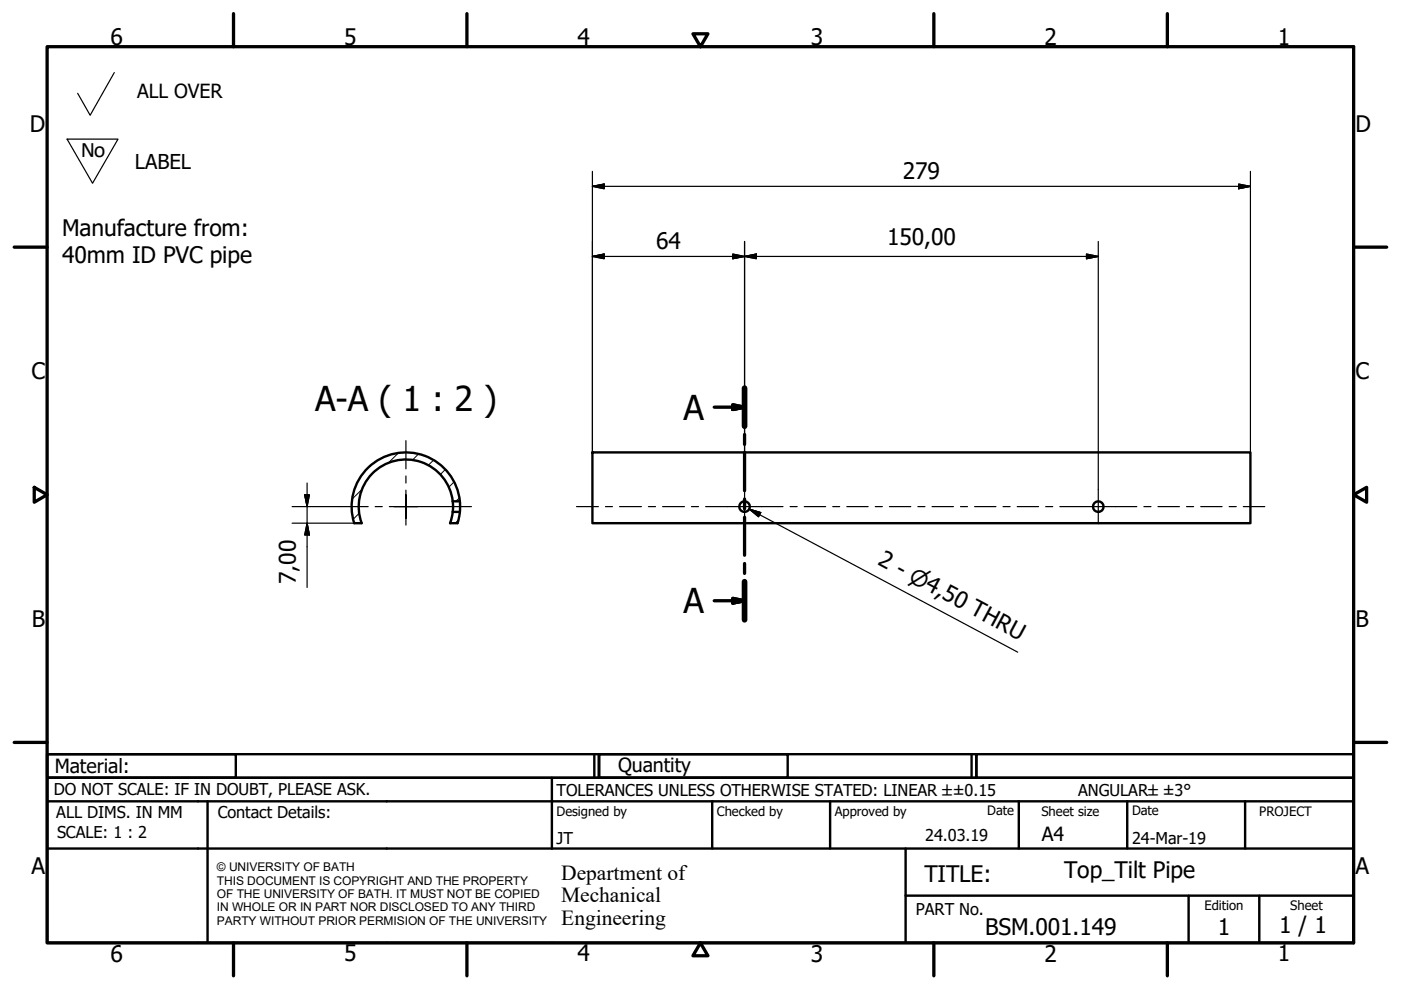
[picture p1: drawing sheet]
<svg xmlns="http://www.w3.org/2000/svg" width="297mm" height="210mm" viewBox="0 0 297 210" stroke-linecap="round" stroke-linejoin="round" font-family="sans-serif">
<!-- layer: Hatch (ISO) -->
<path d="M84.4 96.1l-2.1 2.1M88.7 96.3l-1.3 1.3M91.9 97.6l-1.1 1.1M94.4 99.6l-1.1 1M76.2 108.8l-1.3 1.3M76.8 103.7l-2.1 2.1M96.3 102.2l-1.2 1.1M97.2 110.3l-.7 .6M97.4 105.6l-.8 .7" fill="none" stroke="#000" stroke-width=".21"/>
<!-- layer: Visible (ISO) -->
<g fill="none" stroke="#000" stroke-width=".51">
<path d="M125.6 95.9h139.5v15h-139.5zM96 108.6l-.6 2.3h1.6l.5-2.3M96 106.3v2.2M96 108.5h1.5M96 106.3h1.5M97.5 106.3v2.2M97.5 106.3a11.5 11.5 0 0 0-13.8-10.1 11.5 11.5 0 0 0-8.6 14.7h1.6a10 10 0 0 1 7-13.2 10 10 0 0 1 12.3 8.6"/>
<circle cx="157.9" cy="107.4" r="1.12"/>
<circle cx="232.9" cy="107.4" r="1.12"/>
</g>
<!-- layer: Section Line (ISO) -->
<path d="M151.4 86.3h6.5M155.4 85.8l2.5 .5-2.5 .5zM157.9 82.3v8.1M157.9 92.1v2.1M157.9 96v8M157.9 105.8v2.1M157.9 109.7v8M157.9 119.5v2.1M151.4 127.4h6.5M155.4 126.9l2.5 .5-2.5 .5zM157.9 123.3v8.1" fill="none" stroke="#000" stroke-width=".7"/>
<path d="M157.9 82.3v8.1M157.9 123.3v8.1" fill="none" stroke="#000" stroke-width="1.2"/>
<path d="M155.4 86.8l2.5-.5zM155.4 85.8l2.5 .5-2.5 .5zM155.4 127.9l2.5-.5zM155.4 126.9l2.5 .5-2.5 .5z" fill="#000" stroke="#000" stroke-width=".7"/>
<!-- layer: Border (ISO) -->
<g fill="none" stroke="#000" stroke-width=".7">
<path d="M10 9.9h277v190h-277zM49.5 2.9v7M99 2.9v7M146.9 7.2h3.2l-1.6 2.7zM198 2.9v7M247.5 2.9v7M3 52.4h7M287 52.4h7M7.3 103.3l2.7 1.6-2.7 1.6zM287 104.9l2.8-1.6v3.2zM3 157.4h7M287 157.4h7"/>
<path d="M49.5 199.9v7M99 199.9v7M148.5 199.9l1.6 2.7h-3.2zM198 199.9v7M247.5 199.9v7"/>
</g>
<!-- layer: Title (ISO) -->
<g fill="none" stroke="#000" stroke-width=".51">
<path d="M10 159.9h40v5h-40zM10 159.9h117v5h-117zM126 159.9v5M127 159.9h40v5h-40zM127 159.9h80v5h-80zM206 159.9v5M207 159.9h80v5h-80zM10 169.9v-5h277v5M10 169.9h277v30h-277zM10 179.9h277M44 169.9v30M117 164.9v15"/>
<path d="M151 169.9v10M176 169.9v10M192 179.9v20M216 169.9v10M239 169.9v10M264 169.9v10M192 189.9h95M252 189.9v10M267 189.9v10"/>
</g>
<!-- layer: Sketch Geometry (ISO) -->
<path d="M24.2 15.4l-5.1 9-2.6-4.6M14.2 29.5h10.8l-5.4 9.4z" fill="none" stroke="#000" stroke-width=".25"/>
<!-- layer: Center Mark (ISO) -->
<path d="M86.1 93.4v6M72.1 107.4h6M79.5 107.4h1.5M82.5 107.4h3.6h-2.6M86.1 103.9v3.5v-2.5M86.1 109.9v-2.5v3.9M86.1 100.9v1.5M88.6 107.4h-2.5h13.8M157.9 103.8v7.3M232.9 103.8v7.3" fill="none" stroke="#000" stroke-width=".25"/>
<!-- layer: Centerline (ISO) -->
<g fill="none" stroke="#000" stroke-width=".25">
<path d="M122.2 107.4h4.7M128.4 107.4h1.5M131.4 107.4h4.6M137.5 107.4h1.5M140.5 107.4h4.6M146.6 107.4h1.5M149.6 107.4h16.4M167.5 107.4h1.5M170.5 107.4h4.5M176.6 107.4h1.4M179.5 107.4h4.6M185.6 107.4h1.5"/>
<path d="M188.6 107.4h4.5M194.6 107.4h1.5M197.6 107.4h4.5M203.6 107.4h1.5M206.6 107.4h4.6M212.7 107.4h1.5M215.7 107.4h4.5M221.7 107.4h1.5M224.7 107.4h16.3M242.5 107.4h1.5M245.5 107.4h4.6M251.6 107.4h1.5"/>
<path d="M254.6 107.4h4.5M260.6 107.4h1.5M263.6 107.4h4.6"/>
</g>
<!-- layer: Symbol (ISO) -->
<path d="M158.9 107.9l2.4 .8-.5 .9zM158.9 107.9l56.9 30.4" fill="none" stroke="#000" stroke-width=".25"/>
<path d="M158.9 107.9l2.4 .8zM158.9 107.9l2.4 .8-.5 .9z" fill="#000" stroke="#000" stroke-width=".25"/>
<!-- layer: Dimension (ISO) -->
<g fill="none" stroke="#000" stroke-width=".25">
<path d="M125.6 39.5l2.5-.5v1zM125.6 39.5h139.5M125.6 36.3v59.6M262.6 39l2.5 .5-2.5 .5zM265.1 36.3v59.6M125.6 54.4l2.5-.5v1zM125.6 54.4h107.3M155.4 53.9l2.5 .5-2.5 .5zM157.9 54.4l2.5-.5v1zM157.9 51.2v52.6M230.4 53.9l2.5 .5-2.5 .5zM232.9 51.2v52.6"/>
<path d="M61.9 110.9h13.2M61.9 107.4h10.2M64.6 104.9h1l-.5 2.5zM65.1 110.9l.5 2.5h-1zM65.1 102.4v22.2"/>
</g>
<g fill="#000" stroke="#000" stroke-width=".25">
<path d="M125.6 39.5l2.5-.5zM125.6 39.5l2.5-.5v1zM125.6 54.4l2.5-.5zM125.6 54.4l2.5-.5v1zM155.4 54.9l2.5-.5zM155.4 53.9l2.5 .5-2.5 .5zM157.9 54.4l2.5-.5zM157.9 54.4l2.5-.5v1zM230.4 54.9l2.5-.5zM230.4 53.9l2.5 .5-2.5 .5zM262.6 40l2.5-.5zM262.6 39l2.5 .5-2.5 .5z"/>
<path d="M64.6 104.9l.5 2.5zM64.6 104.9h1l-.5 2.5zM65.1 110.9l.5 2.5zM65.1 110.9l.5 2.5h-1z"/>
</g>
<g font-size="7.3">
<text x="66.8" y="87.2">A-A ( 1 : 2 )</text>
<text x="144.9" y="89">A</text>
<text x="144.9" y="130">A</text>
</g>
<g font-size="4.8">
<text x="23.4" y="9.5">6</text>
<text x="72.9" y="9.5">5</text>
<text x="122.4" y="9.5">4</text>
<text x="171.9" y="9.5">3</text>
<text x="221.4" y="9.5">2</text>
<text x="270.9" y="9.5">1</text>
<text x="6.3" y="27.9">D</text>
<text x="287.4" y="27.9">D</text>
<text x="191.4" y="37.9">279</text>
<text x="13.2" y="50">Manufacture from:</text>
<text x="139.1" y="52.8">64</text>
<text x="188.1" y="52">150,00</text>
<text x="13.2" y="55.8">40mm ID PVC pipe</text>
<text x="6.7" y="80.4">C</text>
<text x="287.4" y="80.4">C</text>
<text x="185.9" y="119.6" transform="rotate(28 185.9 119.6)">2 - ⌀4,50 THRU</text>
<text x="62.7" y="123.8" transform="rotate(-90 62.7 123.8)">7,00</text>
<text x="6.8" y="132.9">B</text>
<text x="287.4" y="132.9">B</text>
<text x="6.7" y="185.4">A</text>
<text x="287.4" y="185.4">A</text>
<text x="196" y="187">TITLE:</text>
<text x="225.6" y="186.2">Top_Tilt Pipe</text>
<text x="271.2" y="197.9">1 / 1</text>
<text x="23.4" y="203.9">6</text>
<text x="72.9" y="203.8">5</text>
<text x="122.4" y="203.8">4</text>
<text x="171.9" y="203.9">3</text>
<text x="208.9" y="198.2">BSM.001.149</text>
<text x="221.4" y="203.9">2</text>
<text x="258.2" y="198.2">1</text>
<text x="270.9" y="203.8">1</text>
</g>
<text font-size="4.7" x="17.1" y="33.3">No</text>
<g font-size="4.6">
<text x="119" y="186.5">Department of</text>
<text x="119" y="191.3">Mechanical</text>
<text x="119" y="196">Engineering</text>
</g>
<text font-size="4.3" x="28.6" y="35.7">LABEL</text>
<g font-size="4.1">
<text x="29.1" y="20.9">ALL OVER</text>
<text x="11.6" y="163.9">Material:</text>
<text x="131" y="163.7">Quantity</text>
<text x="220.9" y="178.4">A4</text>
</g>
<g font-size="3.5">
<text x="11.4" y="168.5">DO NOT SCALE: IF IN DOUBT, PLEASE ASK.</text>
<text x="11.9" y="173.5">ALL DIMS. IN MM</text>
<text x="46.2" y="173.5">Contact Details:</text>
<text x="118" y="168.8">TOLERANCES UNLESS OTHERWISE STATED: LINEAR ±±0.15</text>
<text x="228.6" y="168.8">ANGULAR±±3°</text>
<text x="12.1" y="177.6">SCALE: 1 : 2</text>
<text x="118" y="178.9">JT</text>
<text x="196.2" y="178.3">24.03.19</text>
<text x="240" y="178.9">24-Mar-19</text>
<text x="194.2" y="194.1">PART No.</text>
</g>
<g font-size="2.8">
<text x="118" y="173">Designed by</text>
<text x="152" y="173">Checked by</text>
<text x="177" y="173">Approved by</text>
<text x="209.3" y="172.9">Date</text>
<text x="220.8" y="173">Sheet size</text>
<text x="240" y="172.9">Date</text>
<text x="267" y="172.9">PROJECT</text>
<text x="255.4" y="193">Edition</text>
<text x="273.6" y="193">Sheet</text>
</g>
<g font-size="2.5">
<text x="46" y="184.7">© UNIVERSITY OF BATH</text>
<text x="46" y="187.6">THIS DOCUMENT IS COPYRIGHT AND THE PROPERTY</text>
<text x="46" y="190.4">OF THE UNIVERSITY OF BATH. IT MUST NOT BE COPIED</text>
<text x="46" y="193.2">IN WHOLE OR IN PART NOR DISCLOSED TO ANY THIRD</text>
<text x="46" y="196.1">PARTY WITHOUT PRIOR PERMISION OF THE UNIVERSITY</text>
</g>
</svg>
